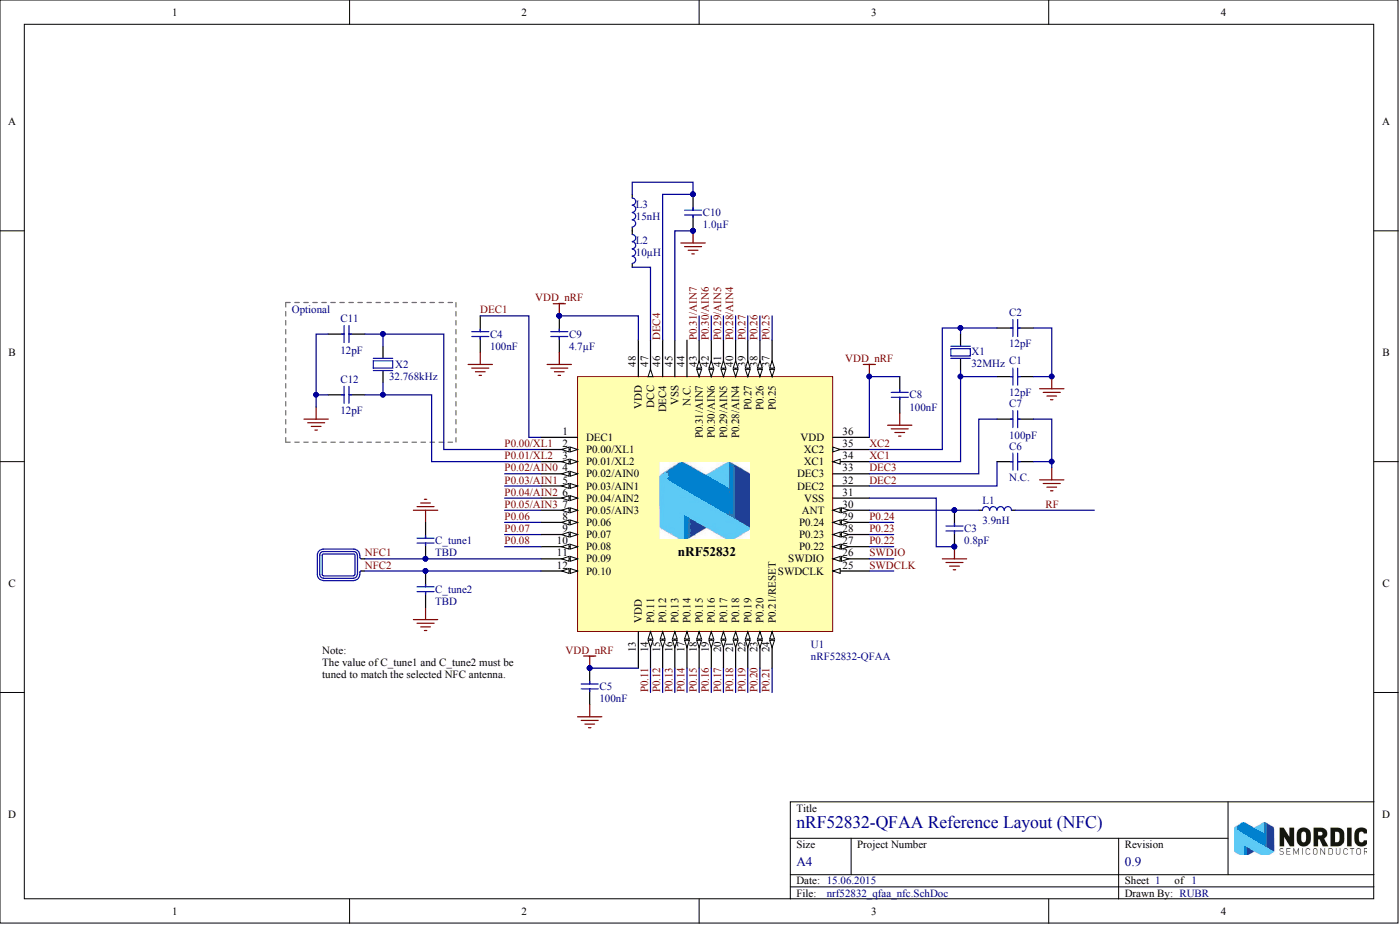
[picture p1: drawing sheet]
# Altium project nrf52832_qfaa_nfc.PrjPCB
1 sheet, 21 parts. Net scope: global (net labels, ports and power ports of the same name join across sheets).
Board file: nrf52832_qfaa_nfc.PcbDoc

## Sheet nrf52832_qfaa_nfc.SchDoc: nRF52832-QFAA Reference Layout (NFC)
size A4; Revision: 0.9; SheetNumber: 1; SheetTotal: 1; DrawnBy: RUBR; DocumentSize: A4; PCAName: nRF52832-QFAA Reference Layout (NFC)

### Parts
A1  NFC_ANT_Listener-6  [NFC_ANT_Listener-6]  (value not drawn)  (no BOM)
C1  12pF  [CAPC1005X04L]
C2  12pF  [CAPC1005X04L]
C3  0.8pF  [CAPC1005X04L]
C4  100nF  [CAPC1005X04L]
C5  100nF  [CAPC1005X04L]
C6  N.C.  [CAPC1005X04L]
C7  100pF  [CAPC1005X04L]
C8  100nF  [CAPC1005X04L]
C9  4.7µF  [CAPC1608X06L]
C10  1.0µF  [CAPC1608X06L]
C11  12pF  [CAPC1005X04L]
C12  12pF  [CAPC1005X04L]
C_tune1  TBD  [CAPC1005X04L]
C_tune2  TBD  [CAPC1005X04L]
L1  3.9nH  [INDC1005X04L]
L2  10µH  [INDC1608X06L]
L3  15nH  [INDC1005X04L]
U1  nRF52832-QFAA  [QFN40P600X600X90-48N]
X1  32MHz  [BT-XTAL_2016]
X2  32.768kHz  [XTAL_3215]

### Blocks framed on the sheet
Optional: C11 C12 X2

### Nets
GND: C1.2 C2.2 C3.1 C4.2 C5.2 C6.1 C7.2 C8.2 C9.2 C10.1 C11.2 C12.2 C_tune1.2 C_tune2.1 U1.31(VSS) U1.45(VSS) U1.49(GND) X1.2(GND) X1.4(GND)
VDD_nRF: C5.1 C8.1 C9.1 U1.13(VDD) U1.36(VDD) U1.48(VDD)
DEC1: C4.1 U1.1(DEC1)
DEC2: C6.2 U1.32(DEC2)
DEC3: C7.1 U1.33(DEC3)
DEC4: C10.2 L3.1 U1.46(DEC4)
NFC1: A1.2 C_tune1.1 U1.11(P0.09)
NFC2: A1.1 C_tune2.2 U1.12(P0.10)
P0.00/XL1: C11.1 U1.2(P0.00/XL1) X2.1(inp)
P0.01/XL2: C12.1 U1.3(P0.01/XL2) X2.2(out)
P0.02/AIN0: U1.4(P0.02/AIN0)
P0.03/AIN1: U1.5(P0.03/AIN1)
P0.04/AIN2: U1.6(P0.04/AIN2)
P0.05/AIN3: U1.7(P0.05/AIN3)
P0.06: U1.8(P0.06)
P0.07: U1.9(P0.07)
P0.08: U1.10(P0.08)
P0.11: U1.14(P0.11)
P0.12: U1.15(P0.12)
P0.13: U1.16(P0.13)
P0.14: U1.17(P0.14)
P0.15: U1.18(P0.15)
P0.16: U1.19(P0.16)
P0.17: U1.20(P0.17)
P0.18: U1.21(P0.18)
P0.19: U1.22(P0.19)
P0.20: U1.23(P0.20)
P0.21: U1.24(P0.21/RESET)
P0.22: U1.27(P0.22)
P0.23: U1.28(P0.23)
P0.24: U1.29(P0.24)
P0.25: U1.37(P0.25)
P0.26: U1.38(P0.26)
P0.27: U1.39(P0.27)
P0.28/AIN4: U1.40(P0.28/AIN4)
P0.29/AIN5: U1.41(P0.29/AIN5)
P0.30/AIN6: U1.42(P0.30/AIN6)
P0.31/AIN7: U1.43(P0.31/AIN7)
RF: L1.2
SWDCLK: U1.25(SWDCLK)
SWDIO: U1.26(SWDIO)
XC1: C1.1 U1.34(XC1) X1.1(inp)
XC2: C2.1 U1.35(XC2) X1.3(out)
NetC3_2: C3.2 L1.1 U1.30(ANT)
NetL2_1: L2.1 L3.2
NetL2_2: L2.2 U1.47(DCC)

Not connected (* = marked no-connect by the designer): U1 44(N.C.)

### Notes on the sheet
- Note:
  The value of C_tune1 and C_tune2 must be tuned to match the selected NFC antenna.
